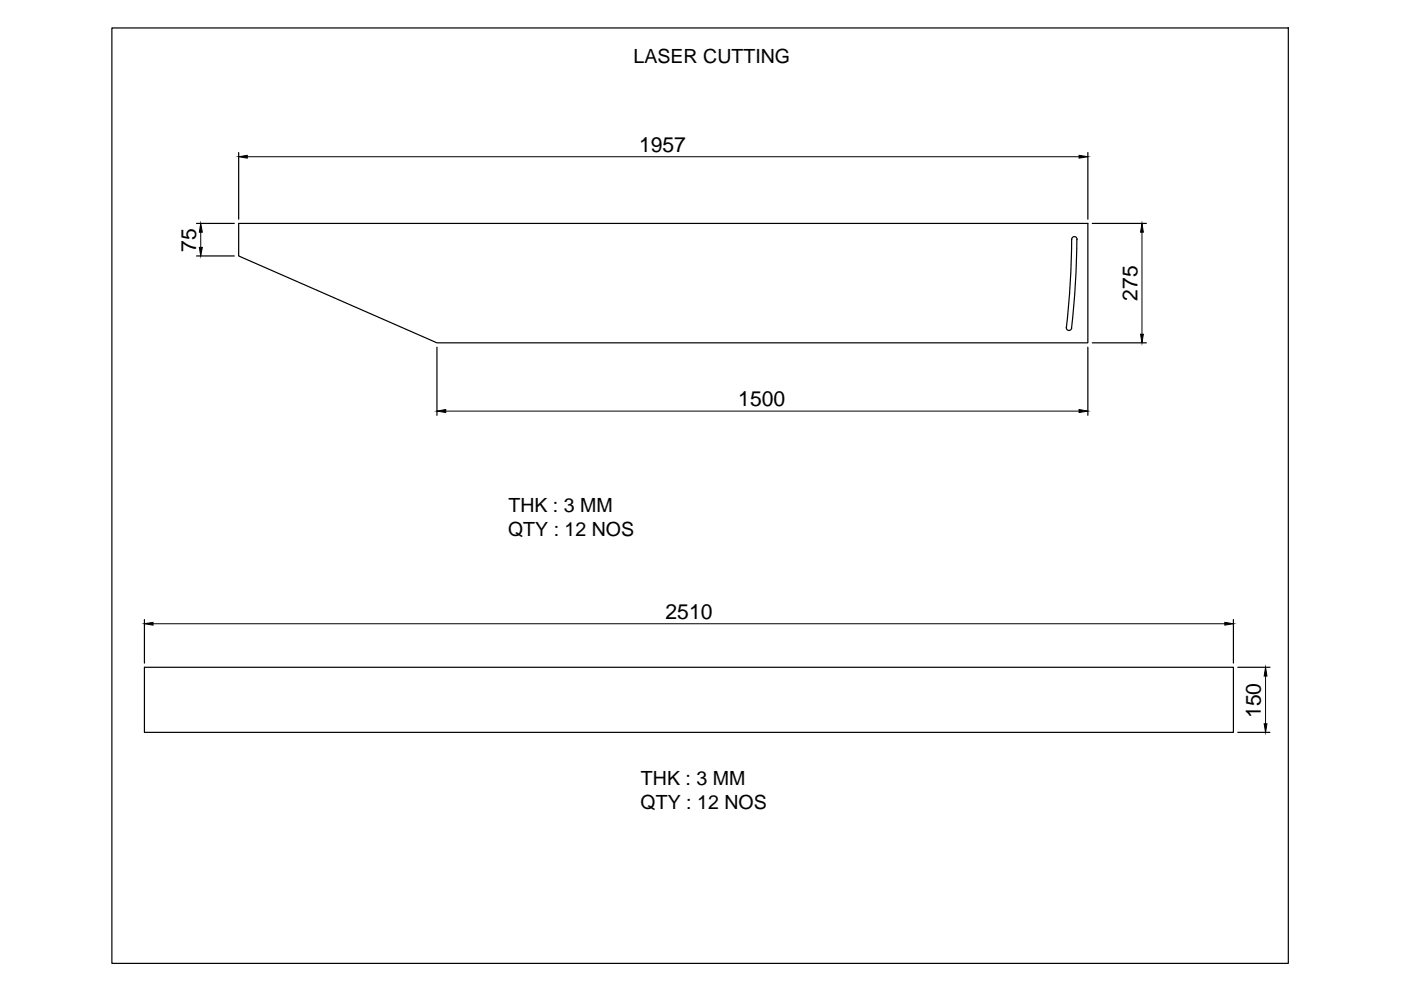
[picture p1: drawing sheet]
<svg xmlns="http://www.w3.org/2000/svg" width="297mm" height="210mm" viewBox="0 0 297 210" stroke-linecap="round" stroke-linejoin="round" font-family="sans-serif">
<!-- layer: 0 -->
<g fill="none" stroke="#000" stroke-width=".25">
<path d="M23.7 5.9h249.4v198.4h-249.4zM50.6 32.3v14.2M230.6 32.3v14.2M41.7 47.4h8M41.7 54.3h8M50.6 47.4h180v25.3h-138l-42-18.4zM227.2 50.7l-.3 9.4-.8 9.4a.56 .56 0 0 0 .5 .6 .56 .56 0 0 0 .6-.5M227.2 50.8a.57 .57 0 0 1 .6-.6 .57 .57 0 0 1 .6 .6M228.3 50.7l-.3 9.5-.8 9.4M231.6 47.4h11.4M92.6 73.6v14.5M230.6 73.6v14.5"/>
<path d="M231.6 72.7h11.4M30.6 131.4v9.2M261.5 131.4v9.2M30.6 141.5h230.9v13.8h-230.9zM262.4 155.3h6.9M262.4 141.5h6.9"/>
</g>
<path d="M52.4 33.2h176.4M42.6 49.2v3.3M242.1 49.2v21.7M94.5 87.2h134.3M32.4 132.2h227.3M268.3 143.3v10.2" fill="none" stroke="#000" stroke-width=".21"/>
<path d="M50.6 33.2l1.8-.3v.6zM228.8 32.9l1.8 .3-1.8 .3zM42.6 47.4l.3 1.8h-.6zM42.3 52.5h.6l-.3 1.8zM242.1 47.4l.3 1.8h-.6zM241.8 70.9h.6l-.3 1.8zM92.6 87.2l1.9-.4v.7zM228.8 86.8l1.8 .4-1.8 .3zM30.6 132.2l1.8-.2v.5zM259.7 132l1.8 .2-1.8 .3zM268 153.5h.6l-.3 1.8zM268.3 141.5l.3 1.8h-.6z" fill="#000" stroke="#000" stroke-width=".21"/>
<g font-size="4.5">
<text x="135.5" y="32.3">1957</text>
<text x="41.6" y="53.3" transform="rotate(-90 41.6 53.3)">75</text>
<text x="241.1" y="63.8" transform="rotate(-90 241.1 63.8)">275</text>
<text x="156.5" y="86.1">1500</text>
<text x="141.1" y="131.3">2510</text>
<text x="267.3" y="152.3" transform="rotate(-90 267.3 152.3)">150</text>
</g>
<g font-size="4.1">
<text x="134.3" y="13.5">LASER CUTTING</text>
<text x="107.7" y="113.6">QTY : 12 NOS</text>
<text x="107.8" y="108.5">THK : 3 MM</text>
<text x="135.9" y="166.4">THK : 3 MM</text>
<text x="135.8" y="171.4">QTY : 12 NOS</text>
</g>
</svg>
